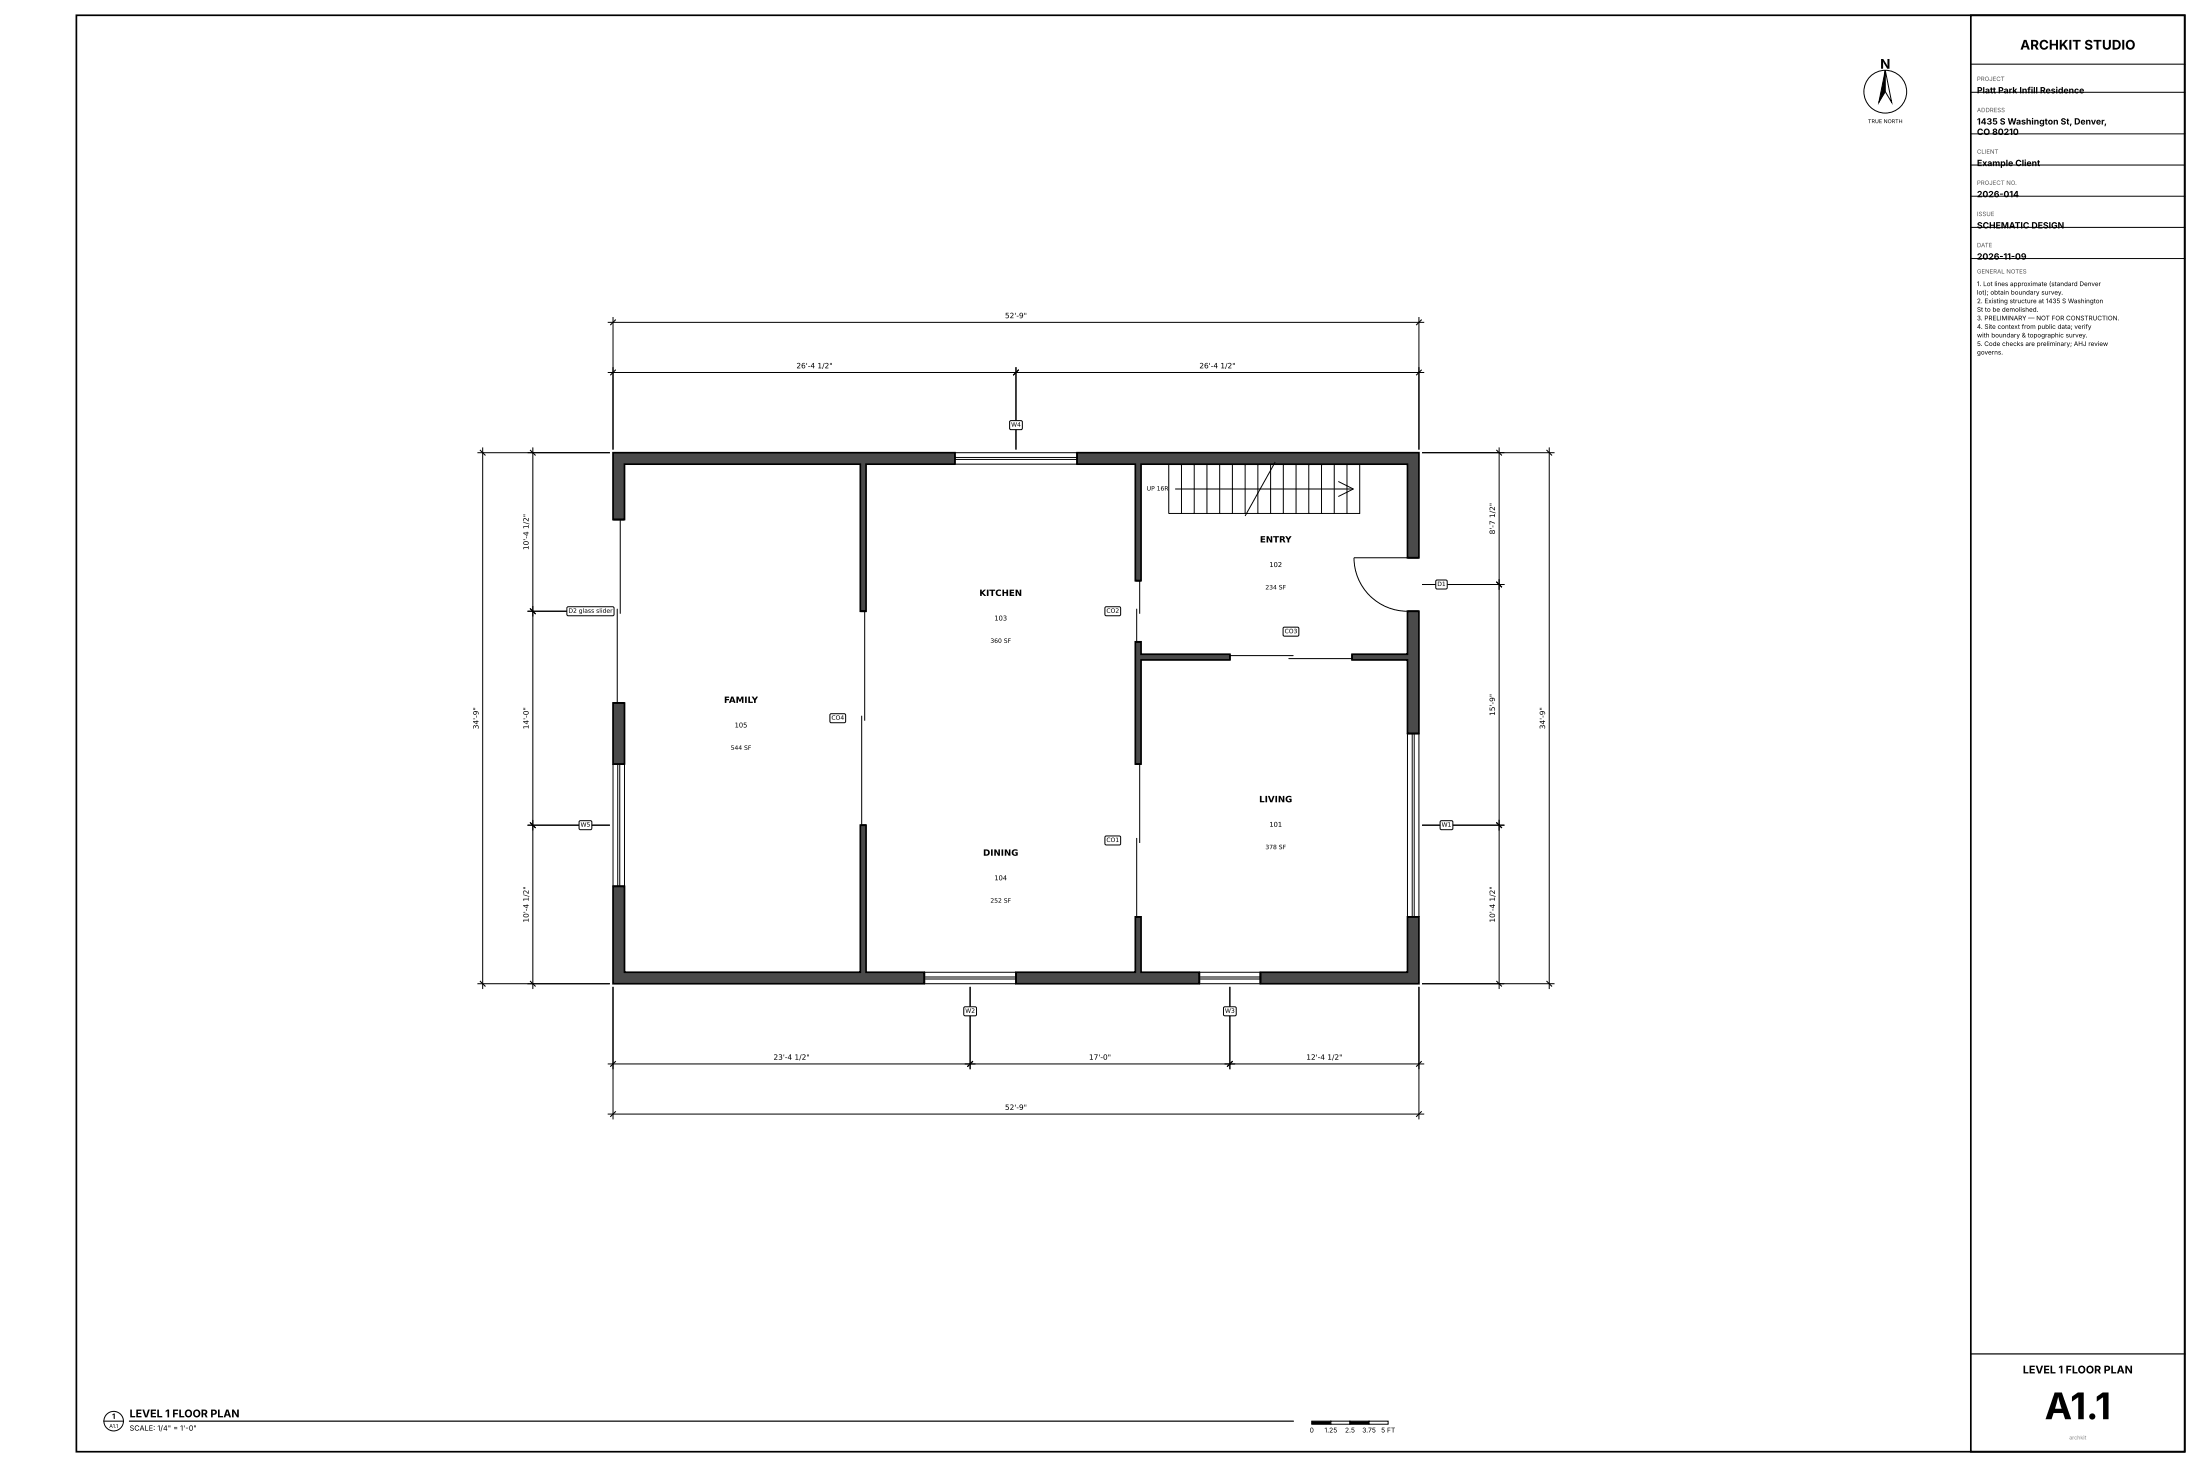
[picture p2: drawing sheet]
<svg xmlns="http://www.w3.org/2000/svg" width="914mm" height="610mm" viewBox="0 0 914 610" stroke-linecap="round" stroke-linejoin="round" font-family="sans-serif">
<path d="M31.7 6.3h876.3v596.9h-876.3zM819.1 6.3h88.9v596.9h-88.9z" fill="none" stroke="#000" stroke-width=".7" stroke-linecap="butt"/>
<circle cx="47.2" cy="590.6" r="4.1" fill="none" stroke="#000" stroke-width=".42"/>
<path d="M545.2 590.5h7.9v1.3h-7.9z" fill="#000" stroke="#000" stroke-width=".42"/>
<path d="M553.1 590.5h8v1.3h-8z" fill="#fff" stroke="#000" stroke-width=".42"/>
<path d="M561.1 590.5h7.9v1.3h-7.9z" fill="#000" stroke="#000" stroke-width=".42"/>
<path d="M569 590.5h8v1.3h-8z" fill="#fff" stroke="#000" stroke-width=".42"/>
<circle cx="783.6" cy="38.1" r="8.9" fill="none" stroke="#000" stroke-width=".42"/>
<path d="M783.6 29.2v8.9l-2.7 4.4z" fill="#000" stroke="#000" stroke-width=".42"/>
<path d="M783.6 29.2l2.7 13.3-2.7-4.4z" fill="#fff" stroke="#000" stroke-width=".42"/>
<g fill="none" stroke="#000" stroke-width=".42">
<path d="M819.1 26.7h88.9M819.1 38.4h88.9M819.1 55.6h88.9M819.1 68.6h88.9M819.1 81.5h88.9M819.1 94.5h88.9M819.1 107.4h88.9M252.8 134h339M254.8 132v54.6M589.8 132v54.6M252.8 154.8h339M422.3 152.8v33.8"/>
<path d="M198.6 188.1h54.7M200.6 186.1v224.7M221.5 186.1v224.7M591.3 188.1h54.6M623.1 186.1v224.7M643.9 186.1v224.7M219.5 254h33.8M591.3 242.9h33.8M219.5 342.9h33.8M591.3 342.9h33.8M198.6 408.8h54.7M254.8 410.3v54.6"/>
<path d="M403.2 410.3v33.8M511.2 410.3v33.8M589.8 410.3v54.6M591.3 408.8h54.6M252.8 442.1h339M252.8 462.9h339M43.2 590.5h8.1"/>
</g>
<path d="M819.1 562.6h88.9M53.8 590.5h483.7" fill="none" stroke="#000" stroke-width=".5"/>
<g fill="none" stroke="#000" stroke-width=".45">
<path d="M255.8 133l-2 1.9M590.7 133l-1.9 1.9M255.8 153.8l-2 2M423.3 153.8l-2 2M590.7 153.8l-1.9 2M199.6 187.1l2 2M220.5 187.1l2 2M622.1 187.1l2 2M642.9 187.1l2 2M220.5 253l2 2M622.1 241.9l2 2M220.5 341.9l2 2"/>
<path d="M622.1 341.9l2 2M199.6 407.8l2 2M220.5 407.8l2 2M622.1 407.8l2 2M642.9 407.8l2 2M255.8 441.1l-2 2M404.2 441.1l-2 2M512.2 441.1l-2 2M590.7 441.1l-1.9 2M255.8 462l-2 1.9M590.7 462l-1.9 1.9"/>
</g>
<g fill="#4a4a4a" stroke="#000" stroke-width=".7" stroke-linecap="butt">
<path d="M523.9 404h61.1v-23h4.8v27.8h-65.9z"/>
<path d="M422.3 404h49.6v-23h2.4v23h24.2v4.8h-76.2z"/>
<path d="M254.8 368.3h4.8v35.7h98v-61.1h2.4v61.1h24.2v4.8h-129.4z"/>
<path d="M254.8 292.1h4.8v25.4h-4.8z"/>
<path d="M254.8 188.1h142.1v4.8h-36.9v61.1h-2.4v-61.1h-98v23h-4.8z"/>
<path d="M447.7 188.1h142.1v43.7h-4.8v-38.9h-110.7v48.4h-2.4v-48.4h-24.2z"/>
<path d="M562 271.9h23v-17.9h4.8v50.8h-4.8v-30.6h-23z"/>
<path d="M471.9 266.7h2.4v5.2h36.9v2.3h-36.9v43.3h-2.4z"/>
</g>
<g fill="none" stroke="#000" stroke-width=".42">
<path d="M396.9 188.1h50.8M396.9 192.9h50.8M396.9 190.1h50.8M396.9 190.9h50.8M485.8 193h79.3v20.4h-79.3zM491.1 193v20.4M496.4 193v20.4M501.6 193v20.4M506.9 193v20.4M512.2 193v20.4M517.5 193v20.4M522.8 193v20.4"/>
<path d="M528.1 193v20.4M530 192l-12.5 22.4M533.4 193v20.4M538.7 193v20.4M544 193v20.4M549.3 193v20.4M554.6 193v20.4M559.9 193v20.4M257.8 215.9v39.1M488.4 203.2h74.1M556.3 200.1l6.2 3.1M562.5 203.2l-6.2 3.1"/>
<path d="M585 231.8h-22.2a22.2 22.2 0 0 0 22.2 22.2M256.5 253v39.1M359.4 254v45.5M472.5 253v13.7M473.7 241.3v13.7M511.2 272.4h26.4M535.5 273.7h26.5M358.1 297.4v45.5M254.8 317.5v50.8M256.8 317.5v50.8M257.6 317.5v50.8M259.6 317.5v50.8"/>
<path d="M473.7 317.5v32.8M585 304.8v76.2M587 304.8v76.2M587.8 304.8v76.2M589.8 304.8v76.2M472.5 348.2v32.8M384.2 408.8h38.1M384.2 404h38.1M384.2 406.8h38.1M384.2 406h38.1M498.5 408.8h25.4M498.5 404h25.4"/>
<path d="M498.5 406.8h25.4M498.5 406h25.4"/>
</g>
<g fill="none" stroke="#000" stroke-width=".7" stroke-linecap="butt">
<path d="M396.9 188.1v4.8M447.7 188.1v4.8M254.8 215.9h4.8M585 231.8h4.8M357.6 254h2.4M471.9 241.3h2.4M585 254h4.8M471.9 266.7h2.4M511.2 271.9v2.3M562 271.9v2.3M254.8 292.1h4.8M254.8 317.5h4.8"/>
<path d="M471.9 317.5h2.4M585 304.8h4.8M357.6 342.9h2.4M254.8 368.3h4.8M471.9 381h2.4M585 381h4.8M384.2 404v4.8M422.3 404v4.8M498.5 404v4.8M523.9 404v4.8"/>
</g>
<g fill="#fff" stroke="#000" stroke-width=".42">
<path d="M596.9 241.2h4.5v3.4h-4.5z"/>
<path d="M598.7 341.2h5v3.4h-5z"/>
<path d="M400.7 418.5h5v3.5h-5z"/>
<path d="M508.7 418.5h5v3.5h-5z"/>
<path d="M419.8 174.9h5v3.5h-5z"/>
<path d="M235.8 252.3l19.1-.1 .3 .5v2.8l-.6 .4-18.6-.1-.4-.5z"/>
<path d="M240.8 341.2h5v3.4h-5z"/>
<path d="M459.4 347.5l6-.1 .4 .6-.1 2.8-.5 .3h-5.6l-.4-.6z"/>
<path d="M459.4 252.3l6-.1 .4 .5-.1 2.8-.5 .4-5.6-.1-.4-.5z"/>
<path d="M533.5 260.8l6-.2 .3 .6v2.8l-.6 .4-5.5-.1-.4-.6z"/>
<path d="M345.1 296.7l6-.1 .4 .6-.1 2.8-.5 .3h-5.6l-.4-.6z"/>
</g>
<text font-size="15.3" x="849.8" y="589.8">A1.1</text>
<g font-size="5.6">
<text x="839.7" y="20.6">ARCHKIT STUDIO</text>
<text x="781.5" y="28.6">N</text>
</g>
<g font-size="4.4">
<text x="840.8" y="570.7">LEVEL 1 FLOOR PLAN</text>
<text x="53.8" y="589">LEVEL 1 FLOOR PLAN</text>
</g>
<g font-size="3.6">
<text x="821.7" y="38.8">Platt Park Infill Residence</text>
<text x="821.7" y="51.8">1435 S Washington St, Denver,</text>
<text x="821.7" y="56.1">CO 80210</text>
<text x="821.7" y="69">Example Client</text>
<text x="821.7" y="82">2026-014</text>
<text x="821.7" y="94.9">SCHEMATIC DESIGN</text>
<text x="821.7" y="107.9">2026-11-09</text>
<text x="523.7" y="225.4">ENTRY</text>
<text x="407" y="247.6">KITCHEN</text>
<text x="300.9" y="292.1">FAMILY</text>
<text x="523.3" y="333.4">LIVING</text>
<text x="408.6" y="355.6">DINING</text>
</g>
<g font-size="3.1">
<text x="417.7" y="132.2">52'-9&quot;</text>
<text x="331" y="153.1">26'-4 1/2&quot;</text>
<text x="498.5" y="153.1">26'-4 1/2&quot;</text>
<text x="621.4" y="222.1" transform="rotate(-90 621.4 222.1)">8'-7 1/2&quot;</text>
<text x="219.7" y="228.6" transform="rotate(-90 219.7 228.6)">10'-4 1/2&quot;</text>
<text x="621.4" y="297.5" transform="rotate(-90 621.4 297.5)">15'-9&quot;</text>
<text x="198.9" y="303" transform="rotate(-90 198.9 303)">34'-9&quot;</text>
<text x="219.7" y="303" transform="rotate(-90 219.7 303)">14'-0&quot;</text>
<text x="642.2" y="303" transform="rotate(-90 642.2 303)">34'-9&quot;</text>
<text x="219.7" y="383.4" transform="rotate(-90 219.7 383.4)">10'-4 1/2&quot;</text>
<text x="621.4" y="383.4" transform="rotate(-90 621.4 383.4)">10'-4 1/2&quot;</text>
<text x="321.5" y="440.4">23'-4 1/2&quot;</text>
<text x="452.6" y="440.4">17'-0&quot;</text>
<text x="542.9" y="440.4">12'-4 1/2&quot;</text>
<text x="417.7" y="461.2">52'-9&quot;</text>
<text x="46.6" y="589.6">1</text>
<text x="53.8" y="594.5">SCALE: 1/4&quot; = 1'-0&quot;</text>
</g>
<g font-size="2.8">
<text x="527.6" y="235.6">102</text>
<text x="413.3" y="257.8">103</text>
<text x="305.3" y="302.3">105</text>
<text x="527.6" y="343.6">101</text>
<text x="413.3" y="365.8">104</text>
<text x="544.3" y="595.3">0</text>
<text x="550.5" y="595.3">1.25</text>
<text x="559" y="595.3">2.5</text>
<text x="566.2" y="595.3">3.75</text>
<text x="574" y="595.3">5 FT</text>
</g>
<g font-size="2.6">
<text x="821.7" y="118.9">1. Lot lines approximate (standard Denver</text>
<text x="821.7" y="122.4">lot); obtain boundary survey.</text>
<text x="821.7" y="126">2. Existing structure at 1435 S Washington</text>
<text x="821.7" y="129.6">St to be demolished.</text>
<text x="821.7" y="133.1">3. PRELIMINARY — NOT FOR CONSTRUCTION.</text>
<text x="821.7" y="136.7">4. Site context from public data; verify</text>
<text x="821.7" y="140.2">with boundary &amp; topographic survey.</text>
<text x="821.7" y="143.8">5. Code checks are preliminary; AHJ review</text>
<text x="821.7" y="147.3">governs.</text>
</g>
<g font-size="2.5" fill="#555">
<text x="821.7" y="33.7">PROJECT</text>
<text x="821.7" y="46.6">ADDRESS</text>
<text x="821.7" y="63.9">CLIENT</text>
<text x="821.7" y="76.8">PROJECT NO.</text>
<text x="821.7" y="89.8">ISSUE</text>
<text x="821.7" y="102.8">DATE</text>
<text x="821.7" y="113.7">GENERAL NOTES</text>
</g>
<g font-size="2.5">
<text x="420.2" y="177.3">W4</text>
<text x="476.6" y="203.8">UP 16R</text>
<text x="525.9" y="244.9">234 SF</text>
<text x="597.4" y="243.5">D1</text>
<text x="236.2" y="254.6">D2 glass slider</text>
<text x="459.9" y="254.6">CO2</text>
<text x="533.9" y="263.1">CO3</text>
<text x="411.6" y="267.1">360 SF</text>
<text x="345.6" y="299.1">CO4</text>
<text x="303.7" y="311.6">544 SF</text>
<text x="241.3" y="343.5">W5</text>
<text x="599.2" y="343.5">W1</text>
<text x="459.9" y="349.9">CO1</text>
<text x="525.9" y="352.9">378 SF</text>
<text x="411.6" y="375.1">252 SF</text>
<text x="401.2" y="420.9">W2</text>
<text x="509.1" y="420.9">W3</text>
</g>
<g font-size="2.2">
<text x="776.4" y="51.2">TRUE NORTH</text>
<text x="45.4" y="593.4">A1.1</text>
</g>
<text font-size="2.2" fill="#888" x="860" y="598.2">archkit</text>
</svg>
